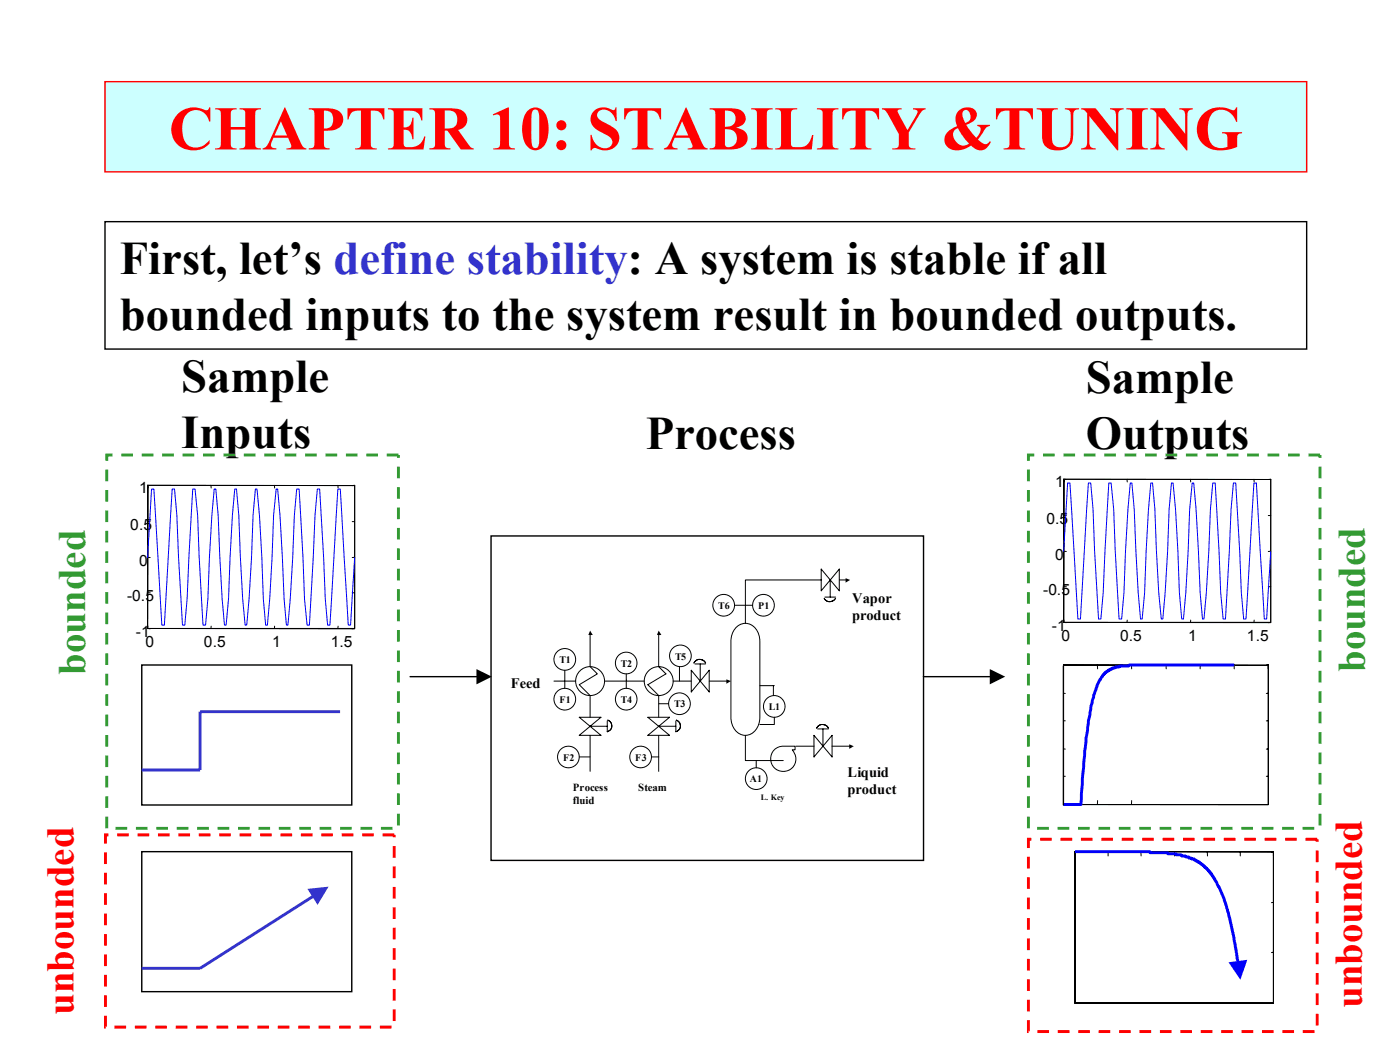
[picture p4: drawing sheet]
<svg xmlns="http://www.w3.org/2000/svg" width="254mm" height="190mm" viewBox="0 0 254 190" stroke-linecap="round" stroke-linejoin="round" font-family="sans-serif">
<path d="M19 14.8h218.1v16.4h-218.1z" fill-rule="evenodd" fill="#cff" stroke="#f00" stroke-width=".25"/>
<path d="M19 40.2h218.1v23.1h-218.1z" fill="none" stroke="#000" stroke-width=".25"/>
<path d="M89.2 97.4h78.2v58.6h-78.2z" fill="#fff"/>
<g fill="none" stroke="#000" stroke-width=".18">
<path d="M133.6 113.8a2.4 2.4 0 0 1 4 1.1l.3 1.5v13.7a2.83 2.83 0 0 1-3.3 3.2 3.2 3.2 0 0 1-2-3.2v-13.7a3.6 3.6 0 0 1 1-2.6zM119.5 120.9l1.3 1.4-3.3 1.9 2 2M125.4 121.6v3.9l3.3-3.9v3.9zM126.1 120.5h1.9M127 120.5v3.1M140.3 136.2a2.26 2.26 0 0 1 1.8-.8h2.2v.6h-.6a2.3 2.3 0 0 1 .1 3.2 2.3 2.3 0 0 1-3.2 .2 2.3 2.3 0 0 1-.3-3.2z"/>
<circle cx="107.1" cy="123.6" r="2.62"/>
<circle cx="119.5" cy="123.6" r="2.62"/>
</g>
<path d="M126.1 120.1a1.18 1.18 0 0 1 1.9 .2 1.18 1.18 0 0 0-1-.7 1.18 1.18 0 0 0-1.1 .7z" fill-rule="evenodd" fill="#00cc9a" stroke="#000" stroke-width=".18"/>
<path d="M100.5 123.6h3.9M105.1 130.1h3.9l-3.9 3.3h3.9zM107.1 120.9l1.3 1.4-3.3 1.9 2 2M107.1 131.8h3.1M109.7 123.6h7.2M110.2 130.8v2M122.1 123.6h3.3M128.7 123.6h3.4" fill="none" stroke="#000" stroke-width=".18"/>
<path d="M131.8 123.3l.8 .3-.8 .5z" fill="#000"/>
<path d="M110.2 130.6a1.1 1.1 0 0 1 .8 1.1 1.1 1.1 0 0 1-.8 1.1 1.1 1.1 0 0 0 .8-1.1 1.1 1.1 0 0 0-.8-1.1z" fill-rule="evenodd" fill="#00cc9a" stroke="#000" stroke-width=".18"/>
<path d="M107.1 126.2v3.9M117.5 130.1h4l-4 3.3h4zM119.5 131.8h3.1M122.6 130.8v2" fill="none" stroke="#000" stroke-width=".18"/>
<path d="M122.6 130.6a1.1 1.1 0 0 1 .8 1.1 1.1 1.1 0 0 1-.8 1.1 1.1 1.1 0 0 0 .8-1.1 1.1 1.1 0 0 0-.8-1.1z" fill-rule="evenodd" fill="#00cc9a" stroke="#000" stroke-width=".18"/>
<path d="M107.1 114.9v6M119.5 114.9v6M119.5 126.2v3.9M135.2 133.4v4.6h6.9M147.7 133.4v3.9l3.3-3.9v3.9zM148.3 132.2h2M149.3 132.2v3.2" fill="none" stroke="#000" stroke-width=".18"/>
<path d="M107.1 114.4l.4 .8h-.8zM119.5 114.4l.5 .8h-.8z" fill="#000"/>
<path d="M148.3 131.9l-.1 .2a1.2 1.2 0 0 1 1-.7 1.2 1.2 0 0 1 1.1 .7 1.2 1.2 0 0 0-2-.2z" fill-rule="evenodd" fill="#00cc9a" stroke="#000" stroke-width=".18"/>
<path d="M149 105.2h-13.8v7.9M149 103.3v3.9l3.3-3.9v3.9zM149.6 108.3h2M150.6 105.2v3.1M144.4 135.4h3.3M151 135.4h3.4" fill="none" stroke="#000" stroke-width=".18"/>
<path d="M154.1 135l.8 .4-.8 .5z" fill="#000"/>
<path d="M149.5 108.5a1.2 1.2 0 0 0 1 .7 1.2 1.2 0 0 0 1.1-.7 1.2 1.2 0 0 1-1.1 .7 1.2 1.2 0 0 1-1-.7z" fill-rule="evenodd" fill="#00cc9a" stroke="#000" stroke-width=".18"/>
<g fill="none" stroke="#000" stroke-width=".18">
<path d="M133.3 109.8h3.2M152.3 105.2h1.4M102.5 121.6v3.3M105.1 137.3h2M107.1 133.4v6.6M113.6 122.3v2.6M118.2 137.3h1.3M119.5 133.4v6.6M119.5 127.7h1.8M123.3 120.9v2.7M137.2 138v1.3M137.9 124.4h2.6"/>
<path d="M140.3 124.4v1.8M140.5 130.1v1.3h-2.6"/>
<circle cx="102.5" cy="119.6" r="1.97"/>
<circle cx="123.4" cy="119" r="1.96"/>
<circle cx="131.3" cy="109.8" r="1.97"/>
<circle cx="138.5" cy="109.8" r="1.97"/>
<circle cx="102.5" cy="126.9" r="1.97"/>
<circle cx="103.1" cy="137.3" r="1.96"/>
<circle cx="113.6" cy="120.3" r="1.96"/>
<circle cx="113.6" cy="126.9" r="1.96"/>
<circle cx="116.2" cy="137.3" r="1.96"/>
<circle cx="123.3" cy="127.7" r="1.97"/>
<circle cx="140.5" cy="128.2" r="1.96"/>
<circle cx="137.2" cy="141.3" r="1.97"/>
</g>
<path d="M153.4 104.9l.8 .3-.8 .5zM86.4 121.4l2.8 1.4-2.8 1.4zM179.6 121.4l2.8 1.4-2.8 1.4z" fill="#000"/>
<path d="M89.1 97.2h78.5v58.9h-78.5zM74.4 122.8h12.1M167.5 122.8h12.1" fill="none" stroke="#000" stroke-width=".25"/>
<path d="M26.8 88.1h37.5v25.9h-37.5z" fill="#fff"/>
<path d="M26.8 88.1h37.5v25.9h-37.5z" fill="none" stroke="#fff" stroke-width=".18"/>
<g fill="none" stroke="#000" stroke-width=".18">
<path d="M26.8 88.1h37.5M26.8 88.1v.4M26.8 94.6h.4M26.8 88.1h.4M26.8 88.1v25.9M38.3 88.1v.4M49.8 88.1v.4M61.3 88.1v.4M63.9 88.1h.4v25.9h-37.5M63.9 94.6h.4M26.8 114l37.5 .1M26.8 114l.4 .1"/>
<path d="M26.8 107.5h.4M26.8 101.1l.4 .1M26.8 113.6v.4M38.3 113.6v.4M49.8 113.6v.4M61.3 113.6v.4M63.9 107.5h.4M64.3 114l-.4 .1M64.3 101.1l-.4 .1"/>
</g>
<path d="M26.8 101.2l.7-12.5h.4l1.5 24.7h.4l1.4-24.7h.5l.4 4.8 1 19.9h.4l.5-4.8 1-19.9h.4l.5 4.8 .9 19.9h.5l.4-4.8 .3-7.4 .9-12.5h.3l.4 4.8 .7 15.1 .4 4.8h.3l.5-4.8 .7-15.1 .4-4.8h.3l.4 4.8 .7 15.1 .5 4.8h.3l.4-4.8 .7-15.1 .4-4.8h.3l.5 4.8 .7 15.1 .4 4.8h.3l.4-4.8 .7-15.1 .5-4.8h.3l.4 4.8 .7 15.1 .5 4.8h.2l.5-4.8 .7-15.1 .4-4.8h.5l.9 19.9 .5 4.8h.4l1-19.9 .5-4.8h.4l1 19.9 .4 4.8h.5l1.4-24.7h.4l1.5 24.7h.4l.7-12.2" fill="none" stroke="#00f" stroke-width=".18"/>
<path d="M25.7 120.6h38.1v25.4h-38.1zM25.7 154.5h38.1v25.4h-38.1z" fill="none" stroke="#000" stroke-width=".25"/>
<path d="M61.7 129.1h-25.4v10.6h-10.6M56.7 162.7l-20.4 13h-10.6" fill="none" stroke="#33c" stroke-width=".53"/>
<path d="M55.8 161.3l3.8-.4-2 3.3z" fill="#33c"/>
<path d="M193 87h37.5v25.9h-37.5z" fill="#fff"/>
<path d="M193 87h37.5v25.9h-37.5z" fill="none" stroke="#fff" stroke-width=".18"/>
<g fill="none" stroke="#000" stroke-width=".18">
<path d="M193 87h37.5M193 87v.4M193 93.5h.5M193 87h.5M193 87v25.9M204.5 87v.4M216 87v.4M227.5 87v.4M230.1 87h.4v25.9h-37.5M230.1 93.5h.4M193 112.9l37.5 .1M193 112.9l.5 .1"/>
<path d="M193 106.4h.5M193 100l.5 .1M193 112.5v.4M204.5 112.5v.4M216 112.5v.4M227.5 112.5v.4M230.1 106.4h.4M230.5 112.9l-.4 .1M230.5 100l-.4 .1"/>
</g>
<path d="M193 100.1l.7-12.5h.4l1.5 24.7h.4l1.5-24.7h.4l.4 4.8 .3 7.5 .7 12.4h.4l.5-4.8 1-19.9h.4l.5 4.8 .9 19.9h.5l.4-4.8 .3-7.4 .9-12.5h.3l.4 4.8 .7 15.1 .4 4.8h.3l.5-4.8 .7-15.1 .4-4.8h.3l.4 4.8 .7 15.1 .5 4.8h.3l.4-4.8 .7-15.1 .4-4.8h.3l.5 4.8 .7 15.1 .4 4.8h.3l.4-4.8 .7-15.1 .5-4.8h.3l.4 4.8 .7 15.1 .5 4.8h.2l.5-4.8 .7-15.1 .4-4.8h.5l1 19.9 .4 4.8h.4l1.1-19.9 .4-4.8h.4l1 19.9 .4 4.8h.5l1.4-24.7h.4l1.5 24.7h.4l.7-12.2" fill="none" stroke="#00f" stroke-width=".18"/>
<path d="M192.9 120.6h37.2v25.4h-37.2z" fill="#fff"/>
<path d="M192.9 120.6h37.2v25.4h-37.2z" fill="none" stroke="#fff" stroke-width=".18"/>
<g fill="none" stroke="#000" stroke-width=".18">
<path d="M192.9 135.9h.4M192.9 130.7l.4 .1M192.9 125.8h.4M193.3 120.7l-.4-.1 37.2 .1M199.1 120.6v.7M205.3 120.6v.7M211.5 120.6l.1 .7M217.7 120.6v.7M223.9 120.6v.7M230.1 120.6v25.4h-37.2M230.1 120.6v.7M230.1 135.9h-.4"/>
<path d="M230.1 130.7l-.4 .1M230.1 125.8h-.4M230.1 120.6l-.4 .1M192.9 146h37.2M192.9 146h.4M192.9 140.8h.4M199.1 145.2v.8M205.3 145.2v.8M229.7 140.8h.4"/>
</g>
<path d="M223.9 120.6h-19l-.1 .2h-1.6l-.1 .2h-.7l-.1 .2h-.4l-.1 .2h-.3l-.1 .1-.5 .2a8.1 8.1 0 0 0-2.3 4.1l-.7 2.5-.3 2.1a76.1 76.1 0 0 0-1.1 9.4l-.4 6.2h-3.2" fill="none" stroke="#00f" stroke-width=".53"/>
<path d="M192.9 120.8v25.2" fill="none" stroke="#000" stroke-width=".25"/>
<path d="M19.4 82.5h52.9v67.8h-52.9z" fill="none" stroke="#339a33" stroke-width=".53" stroke-dasharray="2.1 1.6" stroke-linecap="butt"/>
<path d="M19.1 151.5h52.4v34.9h-52.4z" fill="none" stroke="#f00" stroke-width=".53" stroke-dasharray="2.1 1.6" stroke-linecap="butt"/>
<path d="M195.1 154.5h35.9v27.5h-35.9z" fill="#fff"/>
<path d="M195.1 154.5h35.9v27.5h-35.9z" fill="none" stroke="#fff" stroke-width=".18"/>
<path d="M201 154.5v.8M207 154.5v.8M213.1 154.5v.8M219 154.5l.1 .8M225 154.5v.8M231 154.5v27.5h-35.9M231 154.6l-35.9-.1v27.5M231 154.5v.8M231 154.5l-.3 .1M231 172.8h-.3M231 163.7l-.3 .1M195.1 182h35.9" fill="none" stroke="#000" stroke-width=".18"/>
<path d="M195.1 154.5h13.5l.1 .2h3.1l.1 .2h1.4l.1 .2h.9l.1 .2h.7v.2h.5l.1 .2 .9 .2 .1 .2h.3l.4 .3h.2l.1 .2 .7 .4 1.1 1.4a6.6 6.6 0 0 1 1.5 2.4l1.1 2.4 .8 2.5 1 4.4 .7 4.3" fill="none" stroke="#00f" stroke-width=".53"/>
<path d="M222.9 174.6l3.4-.5-1.3 3.7z" fill="#00f"/>
<path d="M186.6 82.5h52.9v67.8h-52.9z" fill="none" stroke="#339a33" stroke-width=".53" stroke-dasharray="2.1 1.6" stroke-linecap="butt"/>
<path d="M186.6 152.3h52.4v34.9h-52.4z" fill="none" stroke="#f00" stroke-width=".53" stroke-dasharray="2.1 1.6" stroke-linecap="butt"/>
<text font-size="11.3" fill="#f00" x="30.6" y="27.1">CHAPTER 10: STABILITY &amp;TUNING</text>
<g font-size="8.5">
<text x="21.7" y="49.8">First, let’s define stability: A system is stable if all</text>
<text x="21.7" y="59.9">bounded inputs to the system result in bounded outputs.</text>
<text x="32.9" y="71.2">Sample</text>
<text x="197" y="71.2">Sample</text>
<text x="32.9" y="81.4">Inputs</text>
<text x="117.2" y="81.4">Process</text>
<text x="197" y="81.4">Outputs</text>
</g>
<g font-size="7" fill="#339a33">
<text x="15.4" y="122.4" transform="rotate(-90 15.4 122.4)">bounded</text>
<text x="247.6" y="121.9" transform="rotate(-90 247.6 121.9)">bounded</text>
</g>
<g font-size="7" fill="#f00">
<text x="13.3" y="184.1" transform="rotate(-90 13.3 184.1)">unbounded</text>
<text x="247.1" y="182.9" transform="rotate(-90 247.1 182.9)">unbounded</text>
</g>
<g font-size="2.8">
<text x="25.2" y="89.5">1</text>
<text x="191.4" y="88.4">1</text>
<text x="189.8" y="95">0.5</text>
<text x="23.6" y="96.1">0.5</text>
<text x="191.4" y="101.5">0</text>
<text x="25.2" y="102.6">0</text>
<text x="189.3" y="107.9">-0.5</text>
<text x="23.1" y="109">-0.5</text>
<text x="24.7" y="115.5">-1</text>
<text x="26.4" y="117.4">0</text>
<text x="37" y="117.4">0.5</text>
<text x="49.4" y="117.4">1</text>
<text x="60" y="117.4">1.5</text>
<text x="190.9" y="114.4">-1</text>
<text x="192.6" y="116.3">0</text>
<text x="203.2" y="116.3">0.5</text>
<text x="215.6" y="116.3">1</text>
<text x="226.2" y="116.3">1.5</text>
</g>
<g font-size="2.6">
<text x="154.6" y="109.3">Vapor</text>
<text x="154.6" y="112.4">product</text>
<text x="92.7" y="124.9">Feed</text>
<text x="153.8" y="140.9">Liquid</text>
<text x="153.8" y="144.1">product</text>
</g>
<g font-size="2">
<text x="103.9" y="143.6">Process</text>
<text x="115.8" y="143.6">Steam</text>
<text x="103.9" y="145.9">fluid</text>
</g>
<g font-size="1.8">
<text x="130.3" y="110.5">T6</text>
<text x="137.5" y="110.5">P1</text>
<text x="122.5" y="119.7">T5</text>
<text x="101.5" y="120.3">T1</text>
<text x="112.6" y="121">T2</text>
<text x="101.5" y="127.5">F1</text>
<text x="112.6" y="127.5">T4</text>
<text x="122.3" y="128.3">T3</text>
<text x="139.5" y="128.8">L1</text>
<text x="102.2" y="138">F2</text>
<text x="115.3" y="138">F3</text>
<text x="136.1" y="141.9">A1</text>
</g>
<text font-size="1.5" x="138" y="145.1">L. Key</text>
</svg>
